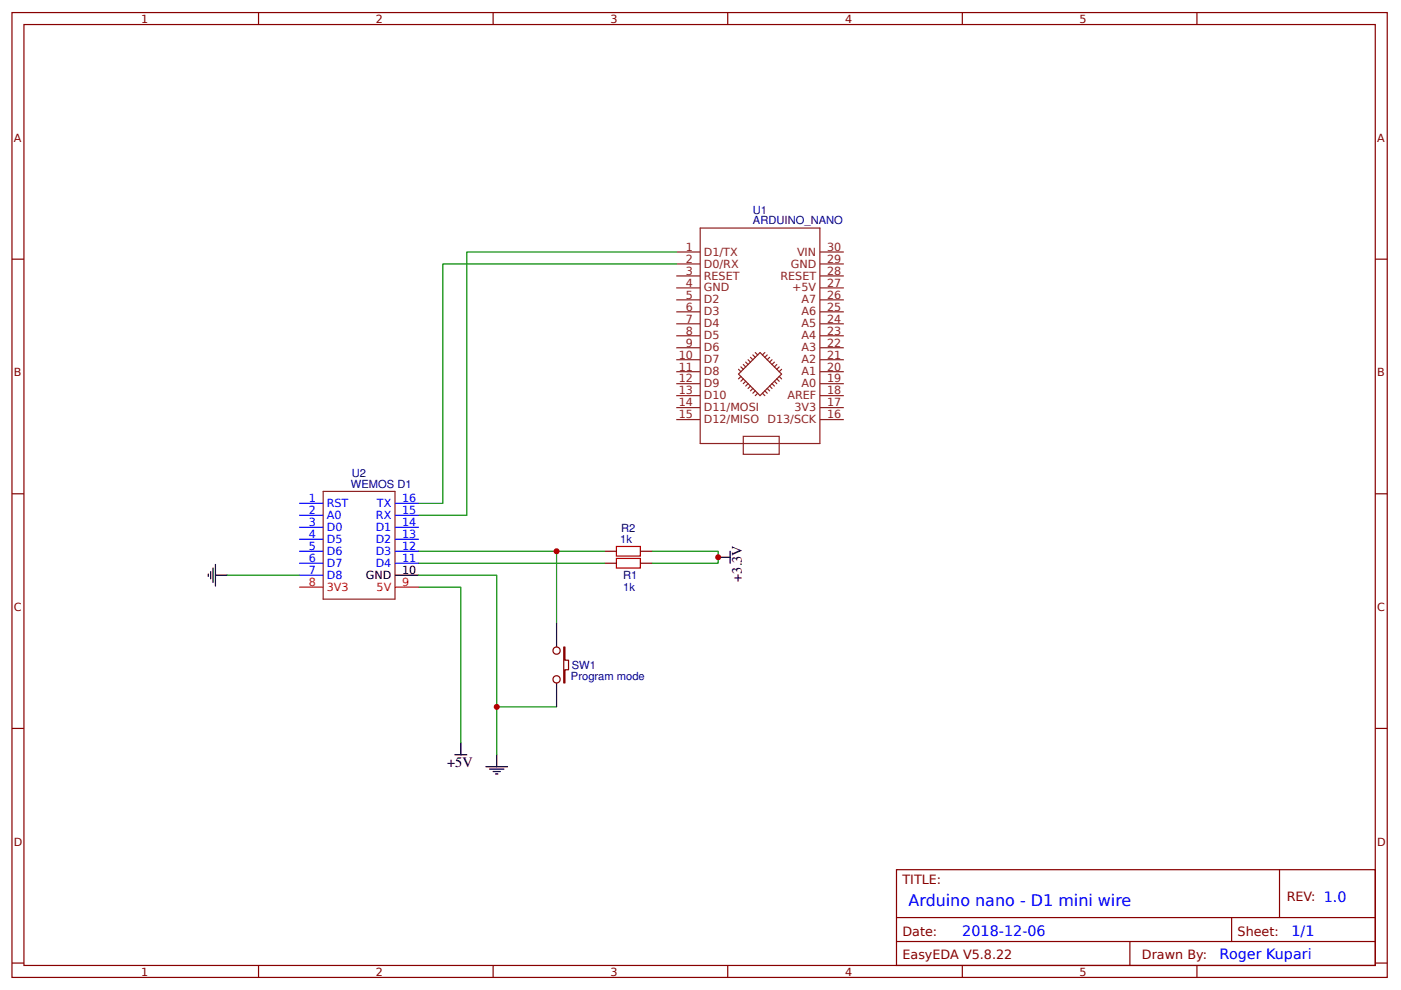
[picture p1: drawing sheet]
<svg xmlns="http://www.w3.org/2000/svg" width="310mm" height="219mm" viewBox="0 0 310 219" stroke-linecap="round" stroke-linejoin="round" font-family="sans-serif">
<g fill="none" stroke="#800" stroke-width=".26">
<path d="M2.6 2.8h304.1v213.2h-304.1zM5.3 5.4h298.7v208h-298.7zM57.1 2.8v2.6M109 2.8v2.6M160.9 2.8v2.6M212.7 2.8v2.6M264.6 2.8v2.6M2.6 57.3h2.7M304 57.3h2.7M2.6 109.1h2.7M304 109.1h2.7M133.6 124.5h2.7"/>
<path d="M133.6 121.8h2.7M141.6 124.5h2.6M141.6 121.8h2.6M124.6 143h.3v2.9h.8v2.1h-.8v2.9h-.3zM2.6 161h2.7M304 161h2.7M198.2 192.2h105.8v21.2h-105.8zM282.8 192.2v10.6M2.6 212.9h2.7M57.1 213.4v2.6M109 213.4v2.6M160.9 213.4v2.6"/>
<path d="M198.2 202.8h105.8M198.2 208.1h105.8M212.7 213.4v2.6M249.8 208.1v5.3M264.6 213.4v2.6M272.3 202.8v5.3M304 212.9h2.7"/>
<circle cx="123" cy="150.1" r=".8"/>
<circle cx="123" cy="143.8" r=".8"/>
</g>
<g fill="none" stroke="#8d2323" stroke-width=".26">
<path d="M149.5 58.3h5.3M149.5 55.7h5.3M154.8 50.4h26.4v47.6h-26.4zM181.2 58.3h5.3M181.2 55.7h5.3M149.5 79.5h5.3M149.5 76.9h5.3M149.5 74.2h5.3M149.5 71.6h5.3M149.5 68.9h5.3M149.5 66.3h5.3M149.5 63.6h5.3"/>
<path d="M149.5 61h5.3M165.4 79.5l.5 .5M165.9 79l.5 .5M166.4 78.4l.6 .6M167 77.9l.5 .5M169.1 77.9l-.6 .5M169.6 78.4l-.5 .6M170.1 79l-.5 .5M170.7 79.5l-.6 .5M181.2 79.5h5.3M181.2 76.9h5.3M181.2 74.2h5.3"/>
<path d="M181.2 71.6h5.3M181.2 68.9h5.3M181.2 66.3h5.3M181.2 63.6h5.3M181.2 61h5.3M149.5 90.1h5.3M149.5 87.4h5.3M149.5 84.8h5.3M149.5 82.2h5.3M149.5 92.7h5.3M163.2 82.7l4.8-4.8 4.8 4.8-4.8 4.7zM163.2 81.6l.6 .6"/>
<path d="M163.8 81.1l.5 .5M163.8 83.2l-.6 .5M164.3 96.4h7.9v4h-7.9zM164.3 80.6l.5 .5M164.3 83.7l-.5 .6M164.8 84.3l-.5 .5M164.8 80l.6 .6M165.4 84.8l-.6 .5M165.9 85.3l-.5 .6M166.4 85.9l-.5 .5M167 86.4l-.6 .5M167.5 86.9l-.5 .5"/>
<path d="M168.5 86.9l.6 .5M169.1 86.4l.5 .5M169.6 85.9l.5 .5M170.1 85.3l.6 .6M170.7 84.8l.5 .5M171.2 84.3l.5 .5M171.2 80l-.5 .6M171.7 83.7l.5 .6M171.7 80.6l-.5 .5M172.2 83.2l.6 .5M172.2 81.1l-.5 .5M172.8 81.6l-.6 .6"/>
<path d="M181.2 90.1h5.3M181.2 87.4h5.3M181.2 84.8h5.3M181.2 82.2h5.3M181.2 92.7h5.3M71.4 108.6h15.9v23.8h-15.9z"/>
</g>
<path d="M66.1 129.8h5.3M87.3 129.8h5.3" fill="none" stroke="#f00" stroke-width=".26"/>
<g fill="none" stroke="#00f" stroke-width=".26">
<path d="M66.1 116.5h5.3M66.1 113.9h5.3M66.1 111.3h5.3M66.1 119.2h5.3M87.3 116.5h5.3M87.3 113.9h5.3M87.3 111.3h5.3M87.3 119.2h5.3M66.1 127.1h5.3M66.1 124.5h5.3M66.1 121.8h5.3M87.3 124.5h5.3"/>
<path d="M87.3 121.8h5.3"/>
</g>
<g fill="none" stroke="#000" stroke-width=".26">
<path d="M46 126.9v.5M46.6 126.3v1.6M47.1 125.5v3.2M47.6 127.1h2.7M47.6 124.8v4.7M87.3 127.1h5.3M123 137.7v5.3M158.7 123.2h2.7M161.4 121.8v2.7M123 150.9v5.3M100.5 166.8h2.7M101.9 164.2v2.6"/>
<path d="M107.4 169.5h4.8M108.2 170h3.2M109 170.5h1.6M109.5 171.1h.6M109.8 166.8v2.7"/>
</g>
<path d="M149.5 58.3h-51.6v53h-5.3M149.5 55.7h-46.3v58.2h-10.6M50.3 127.1h15.8M92.6 127.1h17.2v39.7M92.6 129.8h9.3v34.4M92.6 124.5h41M92.6 121.8h41M123 121.8v15.9M144.2 121.8h14.5v2.7h-14.5M109.8 156.2h13.2" fill="none" stroke="#080" stroke-width=".26"/>
<path d="M136.3 123.4h5.3v2.1h-5.3zM136.3 120.8h5.3v2.1h-5.3z" fill="none" stroke="#a00000" stroke-width=".26"/>
<g fill="#c00">
<circle cx="158.8" cy="123.2" r=".66"/>
<circle cx="123" cy="121.8" r=".66"/>
<circle cx="109.8" cy="156.2" r=".66"/>
</g>
<text font-size="3.5" fill="#00f" x="200.8" y="200.2">Arduino nano - D1 mini wire</text>
<g font-size="3.2">
<text x="164" y="128.6" transform="rotate(-90 164 128.6)">+3.3V</text>
<text x="98.8" y="169.5">+5V</text>
</g>
<g font-size="3.2" fill="#00f">
<text x="212.7" y="206.8">2018-12-06</text>
<text x="285.5" y="206.8">1/1</text>
<text x="269.6" y="212.1">Roger Kupari</text>
</g>
<g font-size="2.8" fill="#800">
<text x="199.5" y="195.4">TITLE:</text>
<text x="284.4" y="199.1">REV: 1.0</text>
<text x="199.5" y="206.8">Date:</text>
<text x="273.6" y="206.8">Sheet:</text>
<text x="199.5" y="212.1">EasyEDA V5.8.22</text>
<text x="252.4" y="212.1">Drawn By:</text>
</g>
<g font-size="2.5" fill="#800">
<text x="31.2" y="5">1</text>
<text x="83.1" y="5">2</text>
<text x="134.9" y="5">3</text>
<text x="186.8" y="5">4</text>
<text x="238.7" y="5">5</text>
<text x="3" y="31.4">A</text>
<text x="304.4" y="31.4">A</text>
<text x="3" y="83.2">B</text>
<text x="304.4" y="83.2">B</text>
<text x="3" y="135.1">C</text>
<text x="304.4" y="135.1">C</text>
<text x="3" y="186.9">D</text>
<text x="304.4" y="186.9">D</text>
<text x="31.2" y="215.6">1</text>
<text x="83.1" y="215.6">2</text>
<text x="134.9" y="215.6">3</text>
<text x="186.8" y="215.6">4</text>
<text x="238.7" y="215.6">5</text>
</g>
<g font-size="2.5" fill="#000080">
<text x="166.4" y="47.3">U1</text>
<text x="166.4" y="49.6">ARDUINO_NANO</text>
<text x="77.6" y="107.8">WEMOS D1</text>
<text x="77.8" y="105.4">U2</text>
<text x="137.1" y="120">1k</text>
<text x="137.3" y="117.6">R2</text>
<text x="137.8" y="130.7">1k</text>
<text x="137.8" y="128.1">R1</text>
<text x="126.4" y="147.8">SW1</text>
<text x="126.2" y="150.2">Program mode</text>
</g>
<g font-size="2.5" fill="#8d2323">
<text x="151.6" y="58.1">2</text>
<text x="151.6" y="55.4">1</text>
<text x="155.6" y="59.1">D0/RX</text>
<text x="155.6" y="56.5">D1/TX</text>
<text x="174.8" y="59.1">GND</text>
<text x="176.2" y="56.5">VIN</text>
<text x="182.8" y="55.4">30</text>
<text x="182.8" y="58.1">29</text>
<text x="151.6" y="63.4">4</text>
<text x="151.6" y="60.7">3</text>
<text x="155.6" y="64.4">GND</text>
<text x="155.6" y="61.8">RESET</text>
<text x="172.5" y="61.8">RESET</text>
<text x="175.1" y="64.4">+5V</text>
<text x="182.8" y="60.7">28</text>
<text x="182.8" y="63.4">27</text>
<text x="151.6" y="71.3">7</text>
<text x="151.6" y="68.7">6</text>
<text x="151.6" y="66">5</text>
<text x="155.6" y="69.7">D3</text>
<text x="155.6" y="67.1">D2</text>
<text x="177.2" y="67.1">A7</text>
<text x="177.2" y="69.7">A6</text>
<text x="182.8" y="66">26</text>
<text x="182.8" y="68.7">25</text>
<text x="182.8" y="71.3">24</text>
<text x="151.6" y="76.6">9</text>
<text x="151.6" y="74">8</text>
<text x="155.6" y="77.7">D6</text>
<text x="155.6" y="75">D5</text>
<text x="155.6" y="72.4">D4</text>
<text x="177.2" y="72.4">A5</text>
<text x="177.2" y="75">A4</text>
<text x="177.2" y="77.7">A3</text>
<text x="182.8" y="74">23</text>
<text x="182.8" y="76.6">22</text>
<text x="150" y="81.9">11</text>
<text x="150" y="79.2">10</text>
<text x="155.6" y="82.9">D8</text>
<text x="155.6" y="80.3">D7</text>
<text x="177.2" y="80.3">A2</text>
<text x="177.2" y="82.9">A1</text>
<text x="182.8" y="79.2">21</text>
<text x="182.8" y="81.9">20</text>
<text x="150" y="89.8">14</text>
<text x="150" y="87.2">13</text>
<text x="150" y="84.5">12</text>
<text x="155.6" y="88.2">D10</text>
<text x="155.6" y="85.6">D9</text>
<text x="174.1" y="88.2">AREF</text>
<text x="177.2" y="85.6">A0</text>
<text x="182.8" y="84.5">19</text>
<text x="182.8" y="87.2">18</text>
<text x="182.8" y="89.8">17</text>
<text x="150" y="92.5">15</text>
<text x="155.6" y="90.9">D11/MOSI</text>
<text x="155.6" y="93.5">D12/MISO</text>
<text x="169.7" y="93.5">D13/SCK</text>
<text x="175.6" y="90.9">3V3</text>
<text x="182.8" y="92.5">16</text>
</g>
<g font-size="2.5" fill="#00f">
<text x="68.3" y="113.6">2</text>
<text x="68.3" y="111">1</text>
<text x="72.2" y="112.1">RST</text>
<text x="83.3" y="112.1">TX</text>
<text x="88.9" y="113.6">15</text>
<text x="88.9" y="111">16</text>
<text x="68.3" y="116.3">3</text>
<text x="68.3" y="118.9">4</text>
<text x="72.2" y="117.3">D0</text>
<text x="72.2" y="114.7">A0</text>
<text x="72.2" y="120">D5</text>
<text x="83" y="120">D2</text>
<text x="83" y="117.3">D1</text>
<text x="83.1" y="114.7">RX</text>
<text x="88.9" y="118.9">13</text>
<text x="88.9" y="116.3">14</text>
<text x="68.3" y="124.2">6</text>
<text x="68.3" y="121.6">5</text>
<text x="72.2" y="125.3">D7</text>
<text x="72.2" y="122.6">D6</text>
<text x="83" y="125.3">D4</text>
<text x="83" y="122.6">D3</text>
<text x="88.9" y="124.2">11</text>
<text x="88.9" y="121.6">12</text>
<text x="68.3" y="126.9">7</text>
<text x="72.2" y="127.9">D8</text>
</g>
<g font-size="2.5" fill="#f00">
<text x="68.3" y="129.5">8</text>
<text x="72.2" y="130.6">3V3</text>
<text x="83.3" y="130.6">5V</text>
<text x="88.9" y="129.5">9</text>
</g>
<g font-size="2.5">
<text x="80.9" y="127.9">GND</text>
<text x="88.9" y="126.9">10</text>
</g>
</svg>
